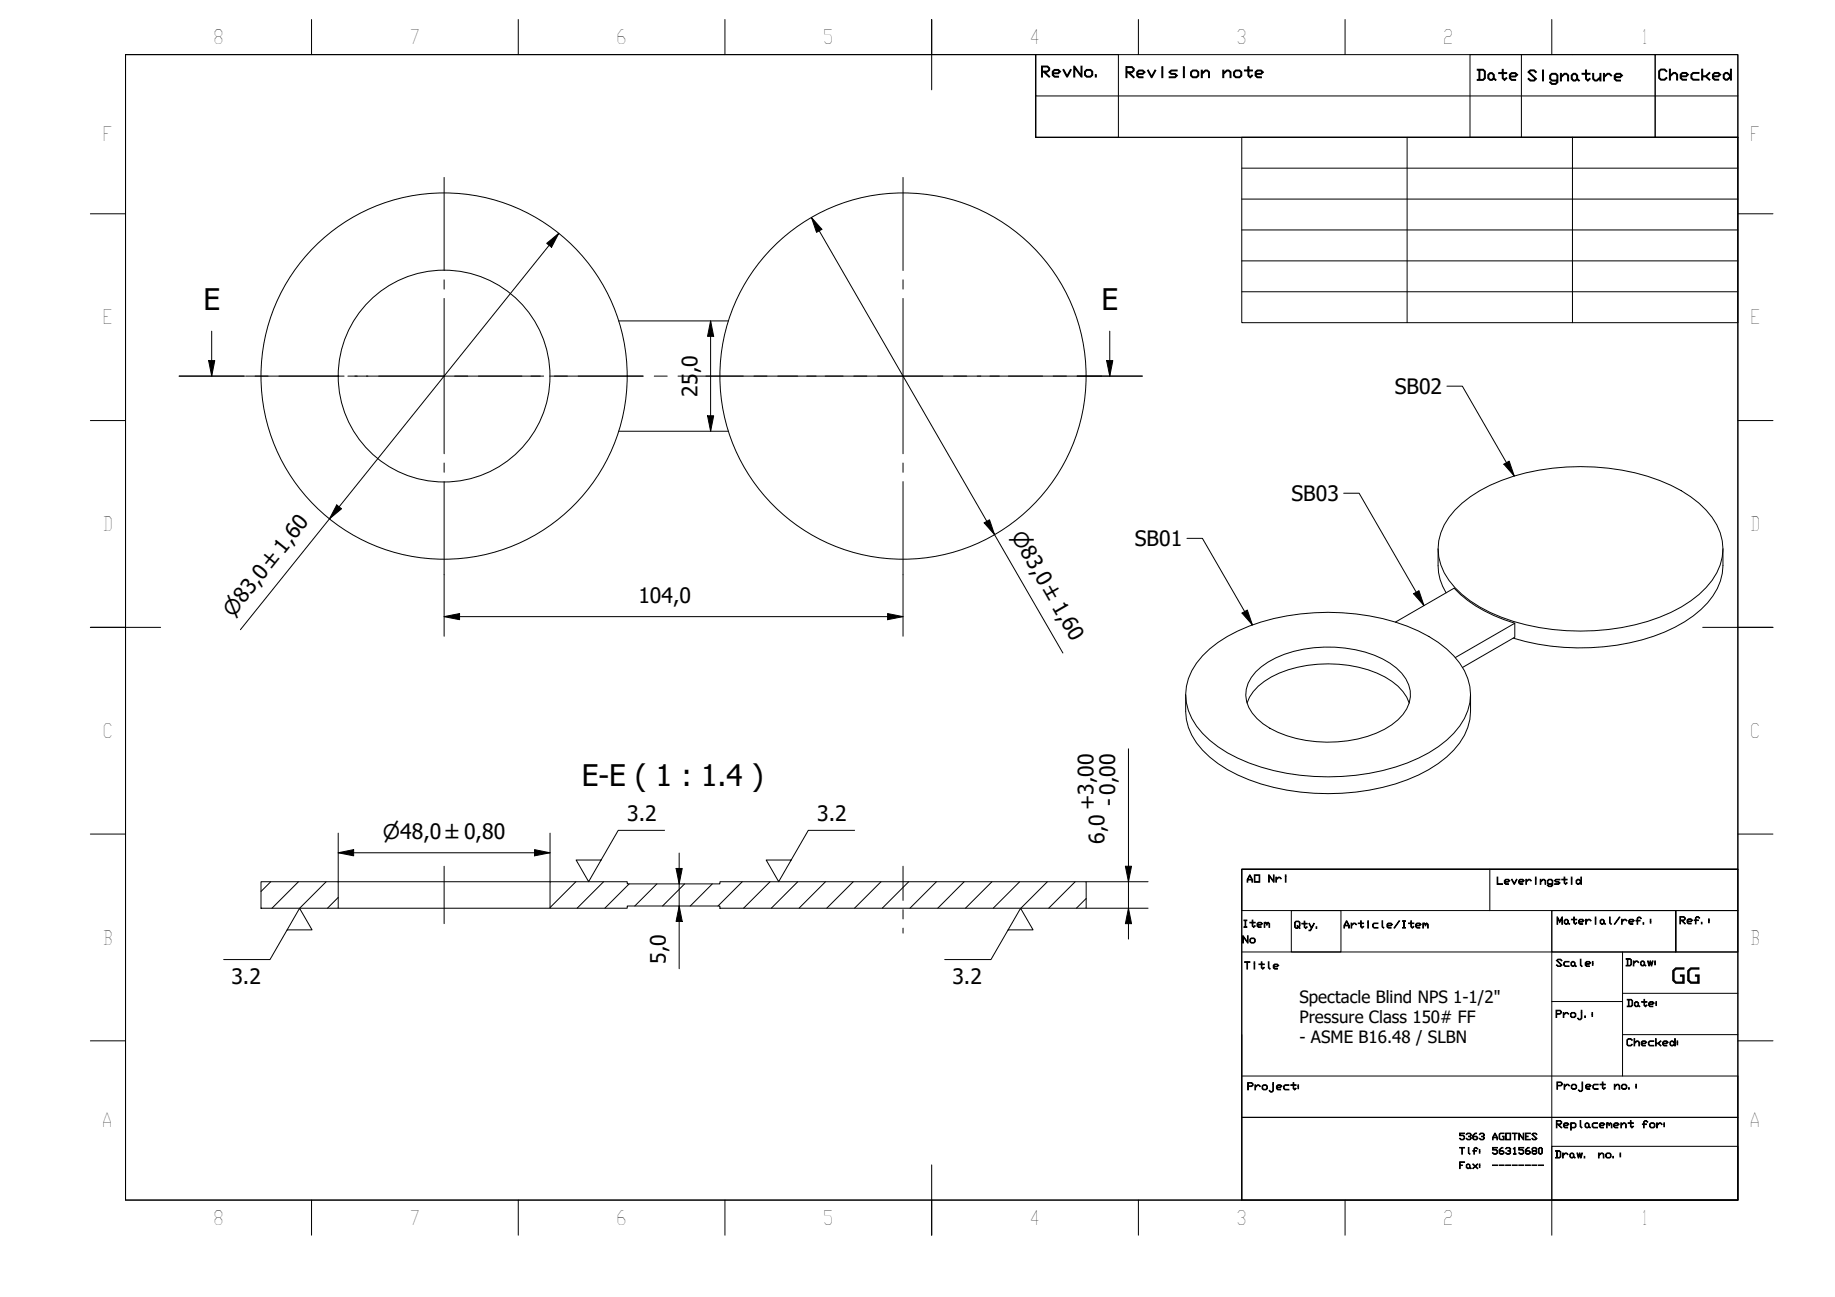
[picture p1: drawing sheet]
<svg xmlns="http://www.w3.org/2000/svg" width="297mm" height="210mm" viewBox="0 0 297 210" stroke-linecap="round" stroke-linejoin="round" font-family="sans-serif">
<!-- layer: Hatch (ISO) -->
<g fill="none" stroke="#000" stroke-width=".16">
<path d="M43.8 142.7l-1.6 1.6M48.3 142.7l-4.3 4.3M52.8 142.7l-4.3 4.3M54.7 145.2l-1.7 1.8M93.2 142.7l-4.2 4.2M97.7 142.7l-4.3 4.3M101.8 143l-3.9 4M106.3 143l-3.5 3.6M110.8 143l-3.5 3.6M115.3 143l-3.6 3.6M120.2 142.7l-4 3.9M124.7 142.7l-4.3 4.3"/>
<path d="M129.1 142.7l-4.2 4.3M133.6 142.7l-4.3 4.3M138.1 142.7l-4.3 4.3M142.6 142.7l-4.3 4.3M147.1 142.7l-4.3 4.3M151.6 142.7l-4.3 4.3M156.1 142.7l-4.3 4.3M160.6 142.7l-4.3 4.3M165.1 142.7l-4.3 4.3M169.5 142.7l-4.2 4.3M174 142.7l-4.2 4.3M175.8 145.4l-1.6 1.6"/>
</g>
<!-- layer: Visible (ISO) -->
<g fill="none" stroke="#000" stroke-width=".16">
<path d="M100.2 51.9h17.7M100.2 69.8h17.7M232.8 88.8a11.5 11.5 0 0 0 .7 6.1l.6 1M235.5 82.6a24.3 24.3 0 0 1 13.7-6.5 36.9 36.9 0 0 1 21.3 2.4 15.8 15.8 0 0 1 7.4 6.5 8.5 8.5 0 0 1-1.7 10.1 24.4 24.4 0 0 1-13.7 6.5 37 37 0 0 1-21.3-2.5 15.9 15.9 0 0 1-7.4-6.4 8.5 8.5 0 0 1 1.7-10.1zM278.9 88.8a11.3 11.3 0 0 1-.9 6.4 15.1 15.1 0 0 1-6.8 6.3 36.2 36.2 0 0 1-22.3 2.7l-3.9-.9M191.9 112.4v2.7a9.9 9.9 0 0 0 3.9 7.4 27.6 27.6 0 0 0 14.7 5.7 35.2 35.2 0 0 0 20.8-3.7 13.4 13.4 0 0 0 6.3-6.8l.3-1.3 .1-4M194.7 106.1a22.5 22.5 0 0 1 11.5-6 37.5 37.5 0 0 1 23.4 2 15.8 15.8 0 0 1 7.5 6.4 8.5 8.5 0 0 1-1.8 10.2 22.4 22.4 0 0 1-11.5 6 37.3 37.3 0 0 1-23.4-2 15.8 15.8 0 0 1-7.5-6.4 8.5 8.5 0 0 1 1.8-10.2zM201.9 113.8a8.6 8.6 0 0 1 5.2-4.9 21.3 21.3 0 0 1 17.1 .7 8 8 0 0 1 3.9 4.2M203.3 108.7a16.2 16.2 0 0 1 11-4 17.8 17.8 0 0 1 11.7 3.4 5.2 5.2 0 0 1 1.7 6.6 10.7 10.7 0 0 1-6.4 4.5 21.2 21.2 0 0 1-15.7-1.3 6.8 6.8 0 0 1-3.9-5.4 5.4 5.4 0 0 1 1.6-3.8zM225.9 100.7l9.5-5.5a21 21 0 0 0 9.8 5.7M235.6 106.4l9.6-5.5v2.2l-8.5 4.9M42.2 142.7h12.5v4.3h-12.5z"/>
<path d="M54.7 147h34.3M54.7 142.7h34.3M89 142.7h12.5v.3h15v-.3h59.3v4.3h-59.3v-.4h-15v.4h-12.5z"/>
<circle cx="71.9" cy="60.9" r="29.6"/>
<circle cx="71.9" cy="60.9" r="17.1"/>
<circle cx="146.2" cy="60.9" r="29.6"/>
</g>
<!-- layer: Section Line (ISO) -->
<g fill="none" stroke="#000" stroke-width=".16">
<path d="M33.8 58.4h1l-.5 2.5zM34.3 53.6v7.3M179.1 58.4h1l-.5 2.5zM179.6 53.6v7.3M29 60.9h10.5M41.3 60.9h2.1M45.1 60.9h10.6M57.4 60.9h2.2M61.3 60.9h10.6M73.6 60.9h2.1M77.4 60.9h10.6M89.8 60.9h2.1"/>
<path d="M93.6 60.9h10.6M105.9 60.9h2.1M109.8 60.9h10.5M122.1 60.9h2.1M125.9 60.9h10.6M138.2 60.9h2.1M142.1 60.9h10.5M154.4 60.9h2.1M158.2 60.9h10.6M170.5 60.9h2.1M174.4 60.9h10.5"/>
</g>
<path d="M33.8 58.4h1l-.5 2.5zM179.1 58.4h1l-.5 2.5z" fill="#000"/>
<!-- layer: BOXES -->
<g fill="none" stroke="#000" stroke-width=".16">
<path d="M167.7 8.8v6.7h113.6M167.7 15.5v6.7h113.6M167.7 8.8h13.3v13.4h-13.3zM238 8.8h29.9v13.4h-29.9zM246.3 8.8v13.4M267.9 8.8h13.4v13.4h-13.4zM201 140.7h80.3h-80.3v6.7h80.3v-6.7v53.5h-80.3zM201 154.1h80.3M209 147.4h8.1v6.7h-8.1zM241.2 140.7v6.7M251.2 147.4h20.1v6.7v-6.7h10v6.7h-30.1zM251.2 147.4v46.8v-8.7h30.1v8.7"/>
<path d="M262.6 154.1v8h-11.4M201 174.1h80.3v6.7h-80.3v13.4M201 167.4v13.4h80.3v13.4M262.6 162.1v12M262.6 160.8h18.7M262.6 167.4h18.7M201 194.2h80.3"/>
</g>
<!-- layer: BORDER -->
<g fill="none" stroke="#000" stroke-width=".16">
<path d="M20.3 8.8h261v185.4h-261zM50.4 3.2v5.6M83.9 3.2v5.6M117.3 3.2v5.6M150.8 3.1v11.4M184.3 3.2v5.6M217.7 3.2v5.6M251.2 3.2v5.6M14.6 34.6h5.7M281.3 34.6h5.7M14.6 68.1h5.7M281.3 68.1h5.7"/>
<path d="M14.6 101.5h11.4M275.6 101.5h11.4M14.6 135h5.7M281.3 135h5.7M14.6 168.4h5.7M281.3 168.4h5.7M50.4 194.2v5.7M83.9 194.2v5.7M117.3 194.2v5.7M150.8 188.5v11.4M184.3 194.2v5.7M217.7 194.2v5.7"/>
<path d="M251.2 194.2v5.7"/>
</g>
<!-- layer: 0 -->
<path d="M20.3 8.8h147.4v13.4h113.6v118.5h-80.3v53.5h-180.7zM201 22.2h80.3v30h-80.3zM201 27.2h80.3M201 32.2h80.3M201 37.2h80.3M227.8 22.2v30M254.5 22.2v30M201 42.2h80.3M201 47.2h80.3" fill="none" stroke="#000" stroke-width=".16"/>
<!-- layer: Center Mark (ISO) -->
<g fill="none" stroke="#000" stroke-width=".16">
<path d="M71.9 28.7v15.1M146.2 28.7v15.1M71.9 45.3v1.5M71.9 48.3v25.1M146.2 45.3v1.5M146.2 48.3v25.1M39.8 60.9h15M56.3 60.9h1.5M59.3 60.9h25.2M71.9 74.9v1.5M71.9 77.9v15.1M86 60.9h1.5"/>
<path d="M89 60.9h15M114.3 60.9h14.8M130.6 60.9h1.5M133.6 60.9h25.1M146.2 74.9v1.5M146.2 77.9v15.1M160.3 60.9h1.4M163.2 60.9h15.1"/>
</g>
<!-- layer: Dimension (ISO) -->
<g fill="none" stroke="#000" stroke-width=".16">
<path d="M88.5 39.4l2-1.6-1.2 2.2zM90.5 37.8l-51.6 64.1M131.3 35.2l1.7 1.9-.8 .5zM131.3 35.2l40.8 70.5M115 51.9l.5 2.5h-1zM115 51.9v17.9M114.5 67.3h1l-.5 2.5zM54.5 81.7l.8 .6-2 1.7zM71.9 99.8l2.5-.5v1zM71.9 99.8h74.3M71.9 93v10M143.7 99.3l2.5 .5-2.5 .5z"/>
<path d="M146.2 93v10M159.3 84.6l.9-.5 .8 2.4zM54.7 138l2.5-.5v1zM54.7 138h34.3M54.7 134.8v7.9M86.5 137.5l2.5 .5-2.5 .5zM89 134.8v7.9M109.9 138.1v18.7M182.7 121.2v30.8M109.4 140.6h1l-.5 2.4zM109.9 146.6l.5 2.5h-1zM175.8 142.7h10"/>
<path d="M175.8 147h10M182.2 140.2h1l-.5 2.5zM182.7 147l.5 2.5h-1z"/>
</g>
<g fill="#000">
<path d="M131.3 35.2l1.7 1.9-.8 .5zM88.5 39.4l2-1.6-1.2 2.2zM115 51.9l.5 2.5h-1zM114.5 67.3h1l-.5 2.5zM54.5 81.7l.8 .6-2 1.7zM71.9 99.8l2.5-.5v1zM159.3 84.6l.9-.5 .8 2.4zM143.7 99.3l2.5 .5-2.5 .5zM54.7 138l2.5-.5v1zM86.5 137.5l2.5 .5-2.5 .5zM109.4 140.6h1l-.5 2.4zM109.9 146.6l.5 2.5h-1z"/>
<path d="M182.2 140.2h1l-.5 2.5zM182.7 147l.5 2.5h-1z"/>
</g>
<!-- layer: Centerline (ISO) -->
<path d="M71.9 140.2v9.3M146.2 140.2v5.5M146.2 147.2v1.5M146.2 150.2v.8" fill="none" stroke="#000" stroke-width=".16"/>
<!-- layer: Symbol (ISO) -->
<path d="M217.5 79.8h2.5l10.5 18.2M234.2 62.5h2.5l8.4 14.5M243.4 75.1l.9-.5 .8 2.4zM192.1 87.1h2.5l8.1 14M201.1 99.2l.8-.5 .8 2.4zM228.8 96.1l.9-.5 .8 2.4zM107.6 134.4h-7.5l-4.8 8.3-2-3.5h4M138.3 134.4h-7.5l-4.8 8.3-2-3.5h4.1M46.5 150.5h4l-2-3.5-4.8 8.3h-7.5M163.2 150.5h4l-2-3.5-4.8 8.3h-7.5" fill="none" stroke="#000" stroke-width=".16"/>
<path d="M243.4 75.1l.9-.5 .8 2.4zM201.1 99.2l.8-.5 .8 2.4zM228.8 96.1l.9-.5 .8 2.4z" fill="#000"/>
<g font-size="4.8">
<text x="32.9" y="50.1">E</text>
<text x="178.3" y="50.1">E</text>
<text x="94.2" y="127.2">E-E ( 1 : 1.4 )</text>
</g>
<g font-size="3.4">
<text x="112.9" y="64.2" transform="rotate(-90 112.9 64.2)">25</text>
<text x="112.9" y="60.4" transform="rotate(-90 112.9 60.4)">,0</text>
<text x="225.8" y="63.7">SB02</text>
<text x="209.1" y="81.1">SB03</text>
<text x="183.7" y="88.4">SB01</text>
<text x="103.3" y="97.6">104,0</text>
<text x="177.2" y="131.1" transform="rotate(-90 177.2 131.1)">+3,00</text>
<text x="180.6" y="130.5" transform="rotate(-90 180.6 130.5)">- 0,00</text>
<text x="101.5" y="132.9">3.2</text>
<text x="132.3" y="132.9">3.2</text>
<text x="178.8" y="136.5" transform="rotate(-90 178.8 136.5)">6,0</text>
<text x="37.5" y="159.3">3.2</text>
<text x="107.8" y="156" transform="rotate(-90 107.8 156)">5,0</text>
<text x="154.2" y="159.3">3.2</text>
<text x="270.5" y="159.1">GG</text>
</g>
<g font-size="3.3">
<text x="163.6" y="86.8" transform="rotate(60 163.6 86.8)">⌀83,0 ±1,60</text>
<text x="37.7" y="100" transform="rotate(-51 37.7 100)">⌀83,0 ±1,60</text>
<text x="62" y="135.9">⌀48,0 ±0,80</text>
</g>
<g font-size="3.2">
<text x="34.5" y="7.1">8</text>
<text x="66.3" y="7.1">7</text>
<text x="99.7" y="7.1">6</text>
<text x="133.2" y="7.1">5</text>
<text x="166.6" y="7.2">4</text>
<text x="200.1" y="7.1">3</text>
<text x="233.6" y="7.1">2</text>
<text x="265.6" y="7.1">1</text>
<text x="16.6" y="22.9">F</text>
<text x="283.3" y="22.9">F</text>
<text x="16.6" y="52.5">E</text>
<text x="283.3" y="52.5">E</text>
<text x="16.6" y="85.9">D</text>
<text x="283.3" y="85.9">D</text>
<text x="16.6" y="119.4">C</text>
<text x="283.3" y="119.4">C</text>
<text x="16.6" y="152.9">B</text>
<text x="283.3" y="152.9">B</text>
<text x="16.5" y="182.4">A</text>
<text x="283.2" y="182.4">A</text>
<text x="34.5" y="198.2">8</text>
<text x="66.3" y="198.2">7</text>
<text x="99.7" y="198.2">6</text>
<text x="133.2" y="198.2">5</text>
<text x="166.6" y="198.3">4</text>
<text x="200.1" y="198.2">3</text>
<text x="233.6" y="198.2">2</text>
<text x="265.6" y="198.2">1</text>
</g>
<g font-size="2.7">
<text x="210.4" y="162.3">Spectacle Blind NPS 1-1/2&quot;</text>
<text x="210.4" y="165.5">Pressure Class 150# FF</text>
<text x="210.4" y="168.8">- ASME B16.48 / SLBN</text>
</g>
<g font-size="2.4">
<text x="168.4" y="12.4">RevNo.</text>
<text x="182" y="12.5">Revision</text>
<text x="197.7" y="12.5">note</text>
<text x="238.9" y="13">Date</text>
<text x="247.1" y="13.1">Signature</text>
<text x="268.3" y="12.9">Checked</text>
</g>
<g font-size="1.6">
<text x="201.7" y="142.8">AO</text>
<text x="205.2" y="142.8">Nri</text>
<text x="242.2" y="143.1">Leveringstid</text>
<text x="251.9" y="149.6">Material/ref.:</text>
<text x="271.8" y="149.5">Ref.:</text>
<text x="201" y="150.1">Item</text>
<text x="201" y="152.6">No</text>
<text x="209.4" y="150.2">Qty.</text>
<text x="217.4" y="150.2">Article/Item</text>
<text x="201.3" y="156.8">Title</text>
<text x="251.8" y="156.4">Scale:</text>
<text x="263.1" y="156.3">Draw:</text>
<text x="251.7" y="164.7">Proj.:</text>
<text x="263.2" y="162.9">Date:</text>
<text x="263.2" y="169.3">Checked:</text>
<text x="201.8" y="176.4">Project:</text>
<text x="251.9" y="176.3">Project</text>
<text x="261.2" y="176.3">no.:</text>
<text x="251.8" y="182.5">Replacement</text>
<text x="265.7" y="182.5">for:</text>
<text x="251.6" y="187.4">Draw.</text>
<text x="258.6" y="187.4">no.:</text>
</g>
<g font-size="1.5">
<text x="236.1" y="184.4">5363 AGOTNES</text>
<text x="236.1" y="186.8">Tlf: 56315680</text>
<text x="236.1" y="189.1">Fax: --------</text>
</g>
</svg>
